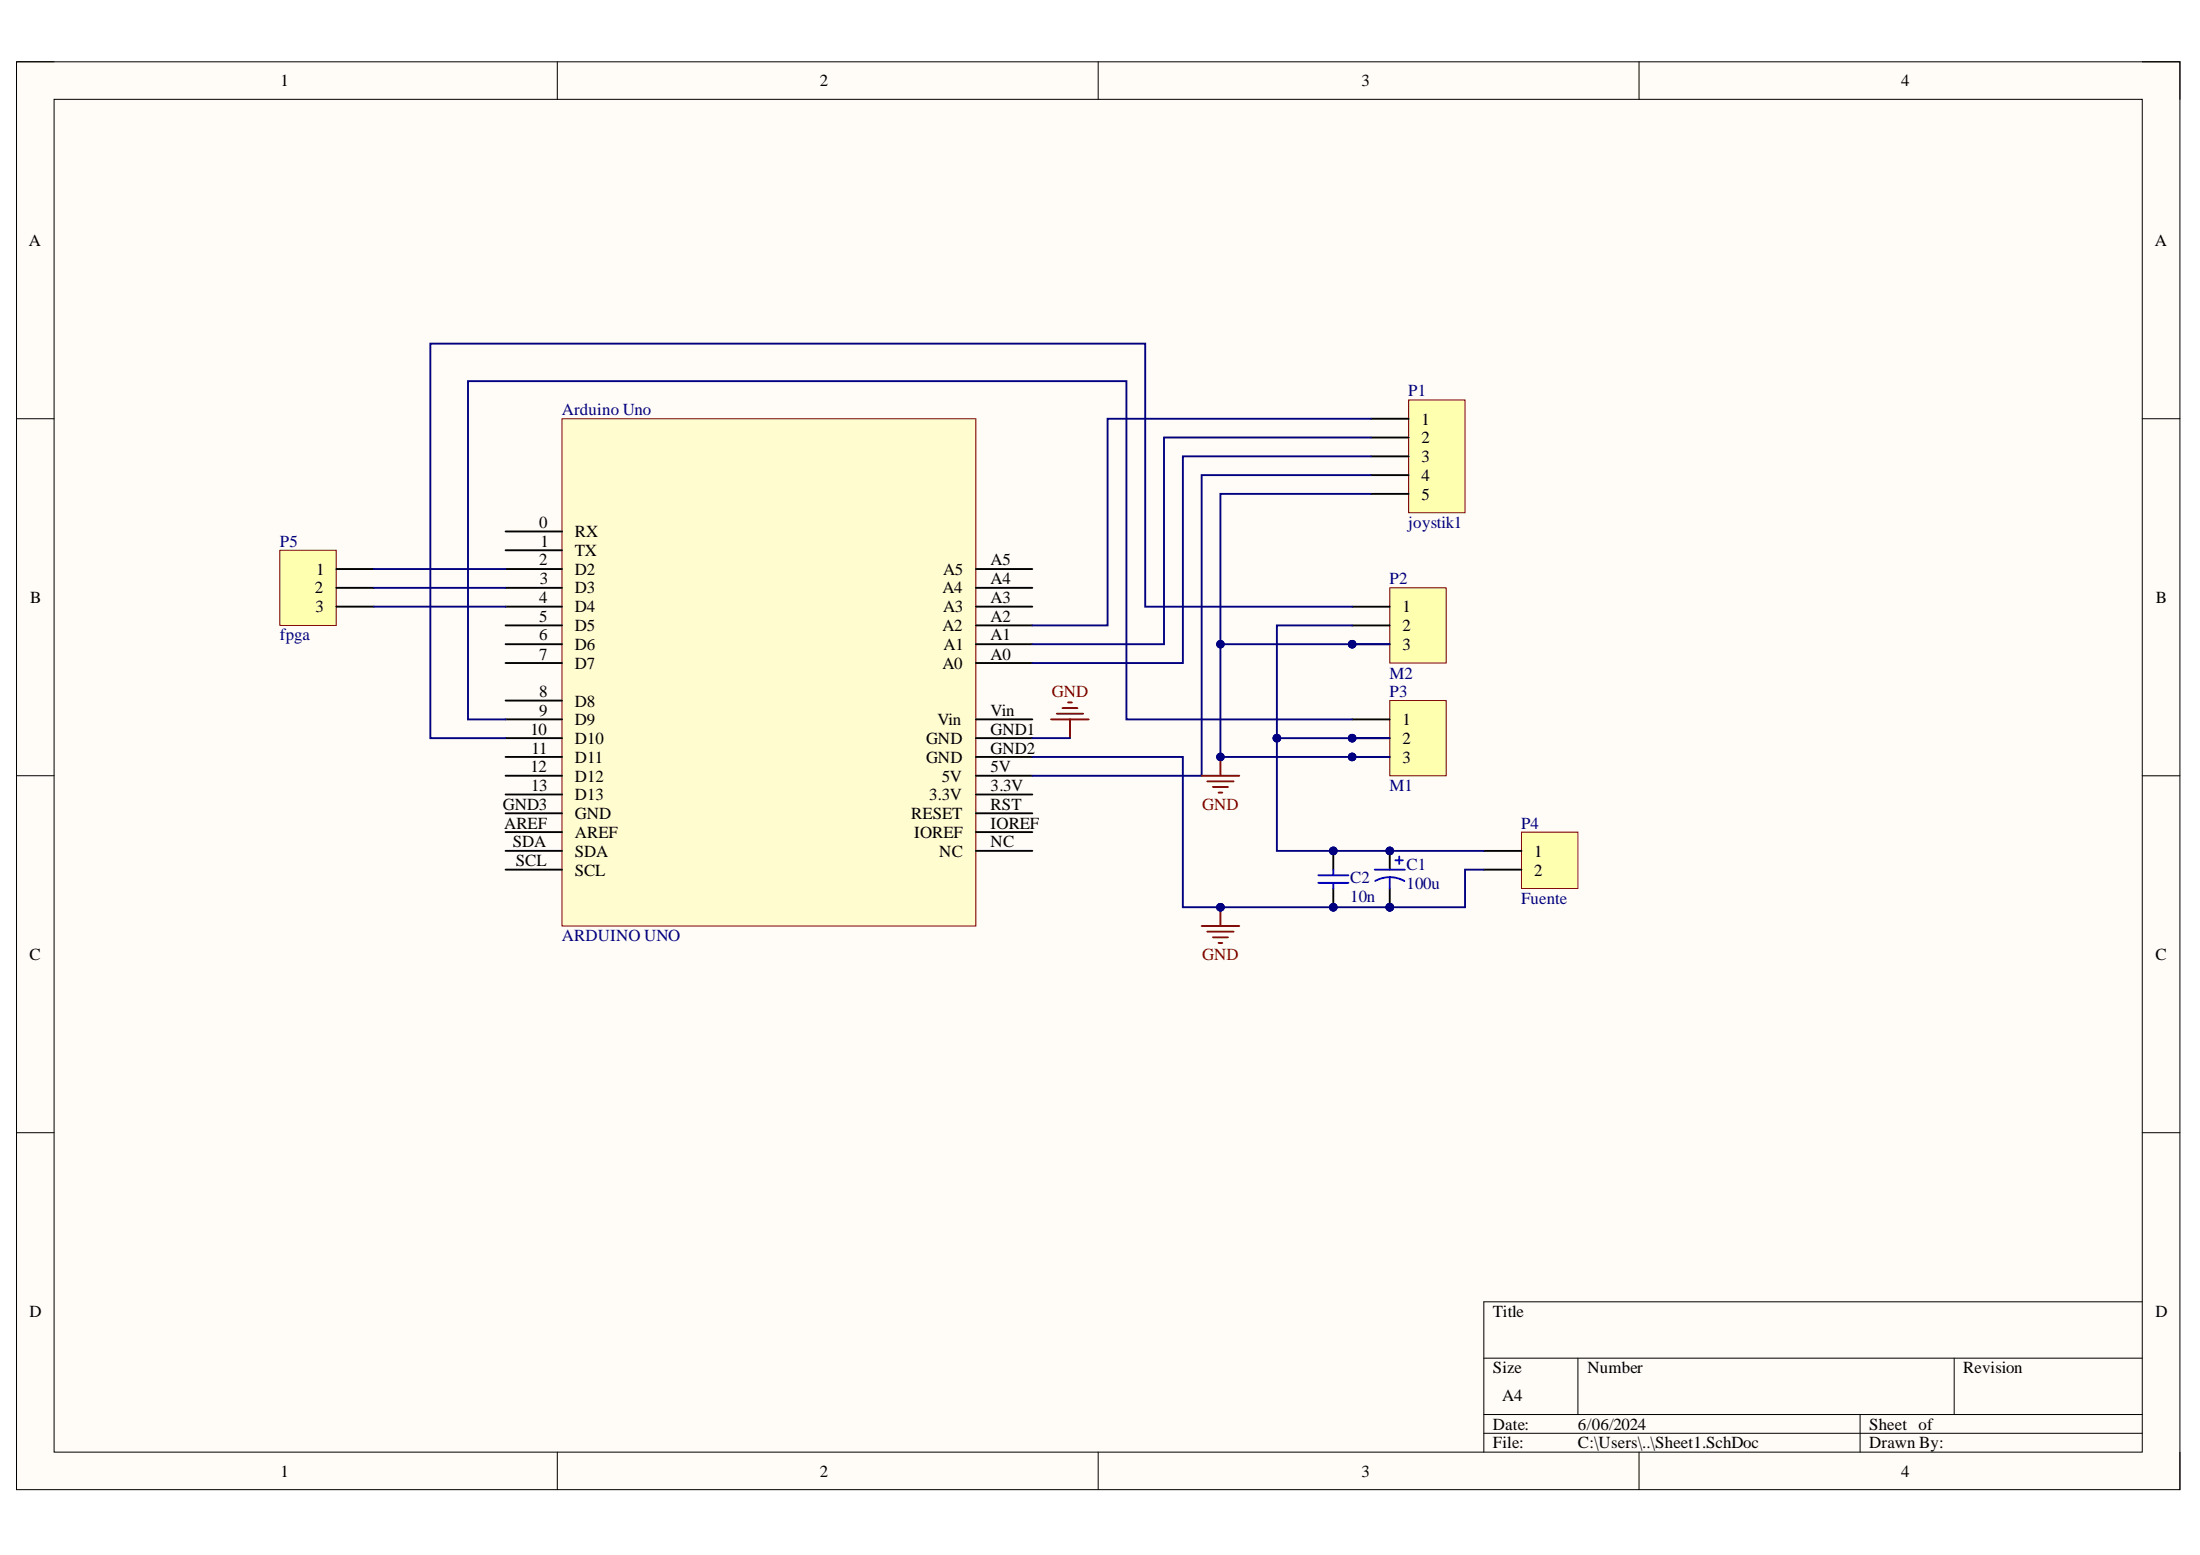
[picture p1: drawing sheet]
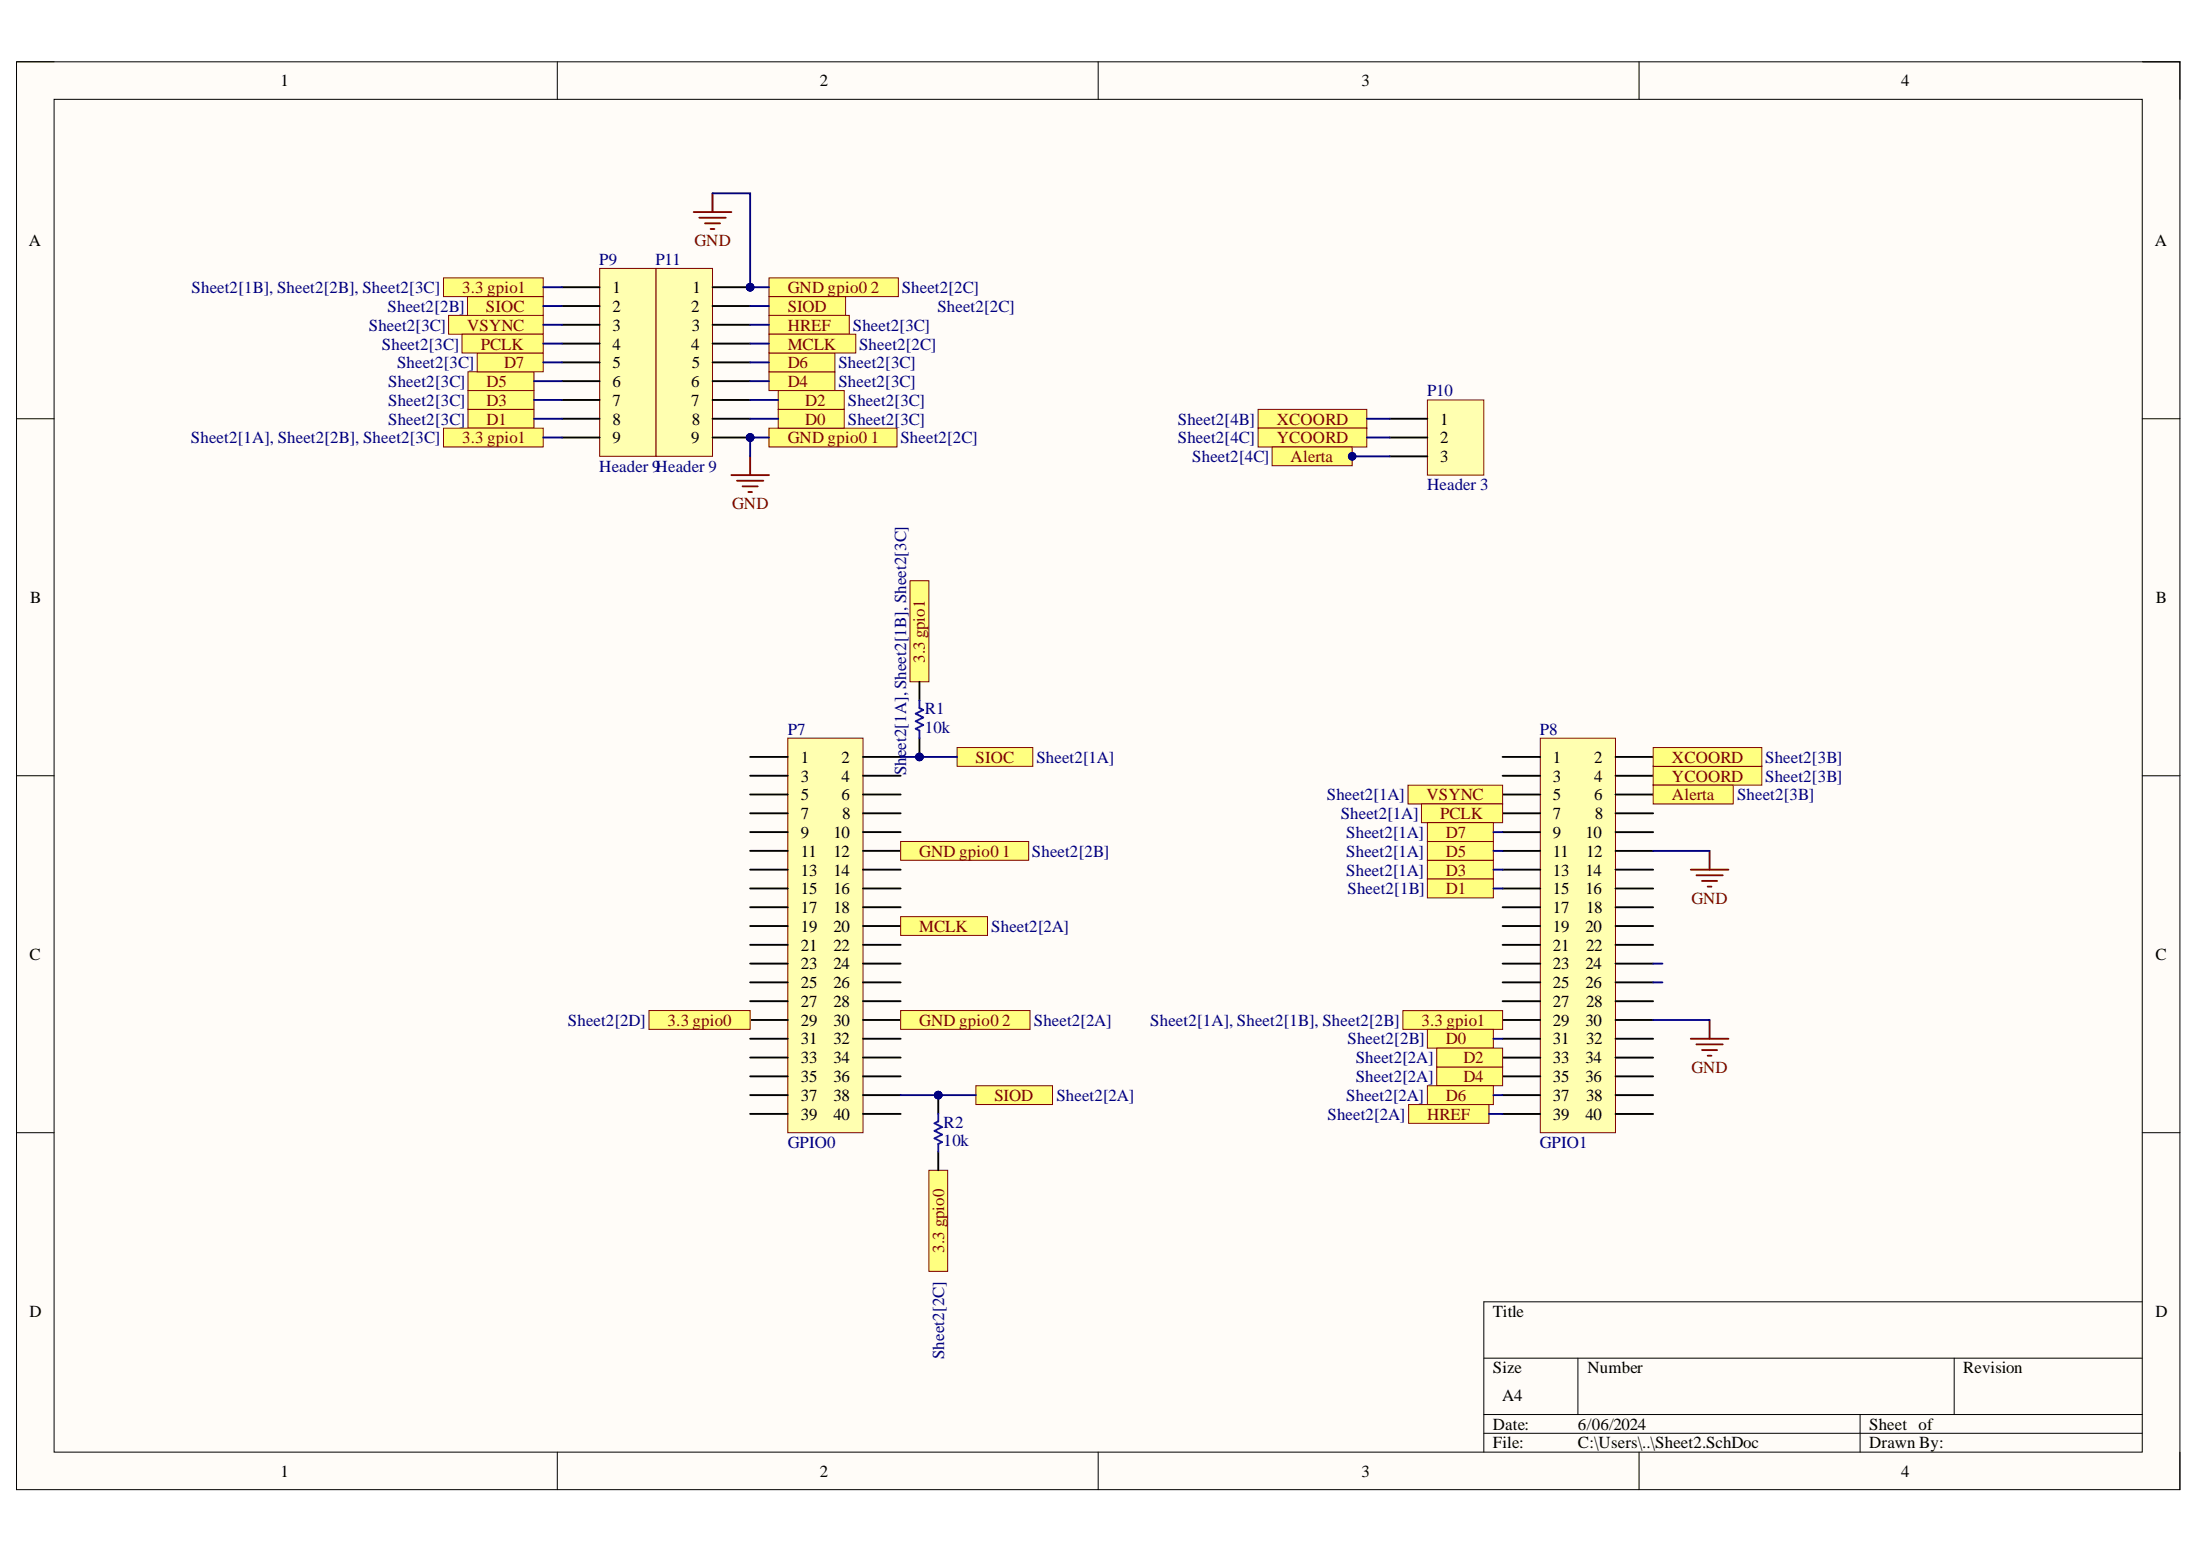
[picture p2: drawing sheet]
# Altium project PCB1_Project.PrjPcb
2 sheets, 15 parts. Net scope: flat (ports and power ports of the same name join across sheets).
Board files: PCB1.PcbDoc, PCB2.PcbDoc
Sheets:
  Sheet1.SchDoc
  Sheet2.SchDoc

## Sheet Sheet1.SchDoc
size A4; SheetNumber: 1; SheetTotal: 2

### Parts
Arduino_Uno  ARDUINO UNO  [ARDUINO UNO]
C1  value 100u  [CAP ELEC 10x16x5]  (hidden comment: Capacitor polarizado)
C2  value 10n  [Capacitor ceramico 0.2 inch pitch]  (hidden comment: Capacitor no polarizado)
P1  joystik1  [HDR1X5]
P2  M2  [HDR1X3]
P3  M1  [HDR1X3]
P4  Fuente  [HDR1X2]
P5  fpga  [HDR1X3]

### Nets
GND: Arduino_Uno.GND1(GND) Arduino_Uno.GND2(GND) C1.2 C2.1 P1.5 P2.3 P3.3 P4.2
NetArduino_Uno_2: Arduino_Uno.2(D2) P5.1
NetArduino_Uno_3: Arduino_Uno.3(D3) P5.2
NetArduino_Uno_4: Arduino_Uno.4(D4) P5.3
NetArduino_Uno_5V: Arduino_Uno.5V P1.4
NetArduino_Uno_9: Arduino_Uno.9(D9) P3.1
NetArduino_Uno_10: Arduino_Uno.10(D10) P2.1
NetArduino_Uno_11: Arduino_Uno.11(D11) P1.1
NetArduino_Uno_A0: Arduino_Uno.A0 P1.3
NetArduino_Uno_A1: Arduino_Uno.A1 P1.2
NetC1_1: C1.1 C2.2 P2.2 P3.2 P4.1

Not connected (* = marked no-connect by the designer): Arduino_Uno 0(RX) 1(TX) 3.3V 5(D5) 6(D6) 7(D7) 8(D8) 12(D12) 13(D13) A2 A3 A4 A5 AREF GND3(GND) IOREF NC RST(RESET) SCL SDA Vin

## Sheet Sheet2.SchDoc
size A4; SheetNumber: 2; SheetTotal: 2

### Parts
P7  GPIO0  [HDR2X20]
P8  GPIO1  [HDR2X20]
P9  Header 9  [HDR1X9]
P10  Header 3  [HDR1X3]
P11  Header 9  [HDR1X9]
R1  value 10k  [RES 0.25 W - 0.4 In]  (hidden comment: Resistor)
R2  value 10k  [RES 0.25 W - 0.4 In]  (hidden comment: Resistor)

### Ports
3.3 gpio0 (see Sheet2[1A], Sheet2[2B], Sheet2[2C]), 3.3 gpio0 (see Sheet2[1A], Sheet2[2B], Sheet2[2D]), 3.3 gpio0 (see Sheet2[1A], Sheet2[2C], Sheet2[2D]), 3.3 gpio0 (see Sheet2[2B], Sheet2[2C], Sheet2[2D]), 3.3 gpio1, Alerta (see Sheet2[3B]), Alerta (see Sheet2[4C]), D0 (see Sheet2[2B]), D0 (see Sheet2[3C]), D1 (see Sheet2[1B]), D1 (see Sheet2[3C]), D2 (see Sheet2[2A]), D2 (see Sheet2[3C]), D3 (see Sheet2[1A]), D3 (see Sheet2[3C]), D4 (see Sheet2[2A]), D4 (see Sheet2[3C]), D5 (see Sheet2[1A]), D5 (see Sheet2[3C]), D6 (see Sheet2[2A]), D6 (see Sheet2[3C]), D7 (see Sheet2[1A]), D7 (see Sheet2[3C]), HREF (see Sheet2[2A]), HREF (see Sheet2[3C]), MCLK (see Sheet2[2A]), MCLK (see Sheet2[2C]), PCLK (see Sheet2[1A]), PCLK (see Sheet2[3C]), PWDN (see Sheet2[2B]), PWDN (see Sheet2[2C]), RST (see Sheet2[1B]), RST (see Sheet2[2C]), SIOC (see Sheet2[1A]), SIOC (see Sheet2[2B]), SIOD (see Sheet2[2A]), SIOD (see Sheet2[2C]), VSYNC (see Sheet2[1A]), VSYNC (see Sheet2[3C]), XCOORD (see Sheet2[3B]), XCOORD (see Sheet2[4B]), YCOORD (see Sheet2[3B]), YCOORD (see Sheet2[4C])

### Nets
GND: P7.12 P7.30 P8.12 P8.30 P11.1
NetP7_2: P7.2 P9.2 R1.1 ; port SIOC
NetP7_20: P7.20 P9.9 ; port RST
NetP7_22: P7.22 P11.9 ; port PWDN
NetP7_24: P7.24 P11.4 ; port MCLK
NetP7_29: P7.29 P9.1 R1.2 R2.2 ; port 3.3 gpio0
NetP7_38: P7.38 P11.2 R2.1 ; port SIOD
NetP8_2: P8.2 P10.1 ; port XCOORD
NetP8_4: P8.4 P10.2 ; port YCOORD
NetP8_5: P8.5 P9.3 ; port VSYNC
NetP8_6: P8.6 P10.3 ; port Alerta
NetP8_7: P8.7 P9.4 ; port PCLK
NetP8_9: P8.9 P9.5 ; port D7
NetP8_11: P8.11 P9.6 ; port D5
NetP8_13: P8.13 P9.7 ; port D3
NetP8_15: P8.15 P9.8 ; port D1
NetP8_29: P8.29 ; port 3.3 gpio1
NetP8_31: P8.31 P11.8 ; port D0
NetP8_33: P8.33 P11.7 ; port D2
NetP8_35: P8.35 P11.6 ; port D4
NetP8_37: P8.37 P11.5 ; port D6
NetP8_39: P8.39 P11.3 ; port HREF

Not connected (* = marked no-connect by the designer): P7 1 3 4 5 6 7 8 9 10 11 13 14 15 16 17 18 19 21 23 25 26 27 28 31 32 33 34 35 36 37 39 40; P8 1 3 8 10 14 16 17 18 19 20 21 22 23 24 25 26 27 28 32 34 36 38 40

## Nets that join several sheets
GND: Sheet1 (8 pins), Sheet2 (5 pins)
